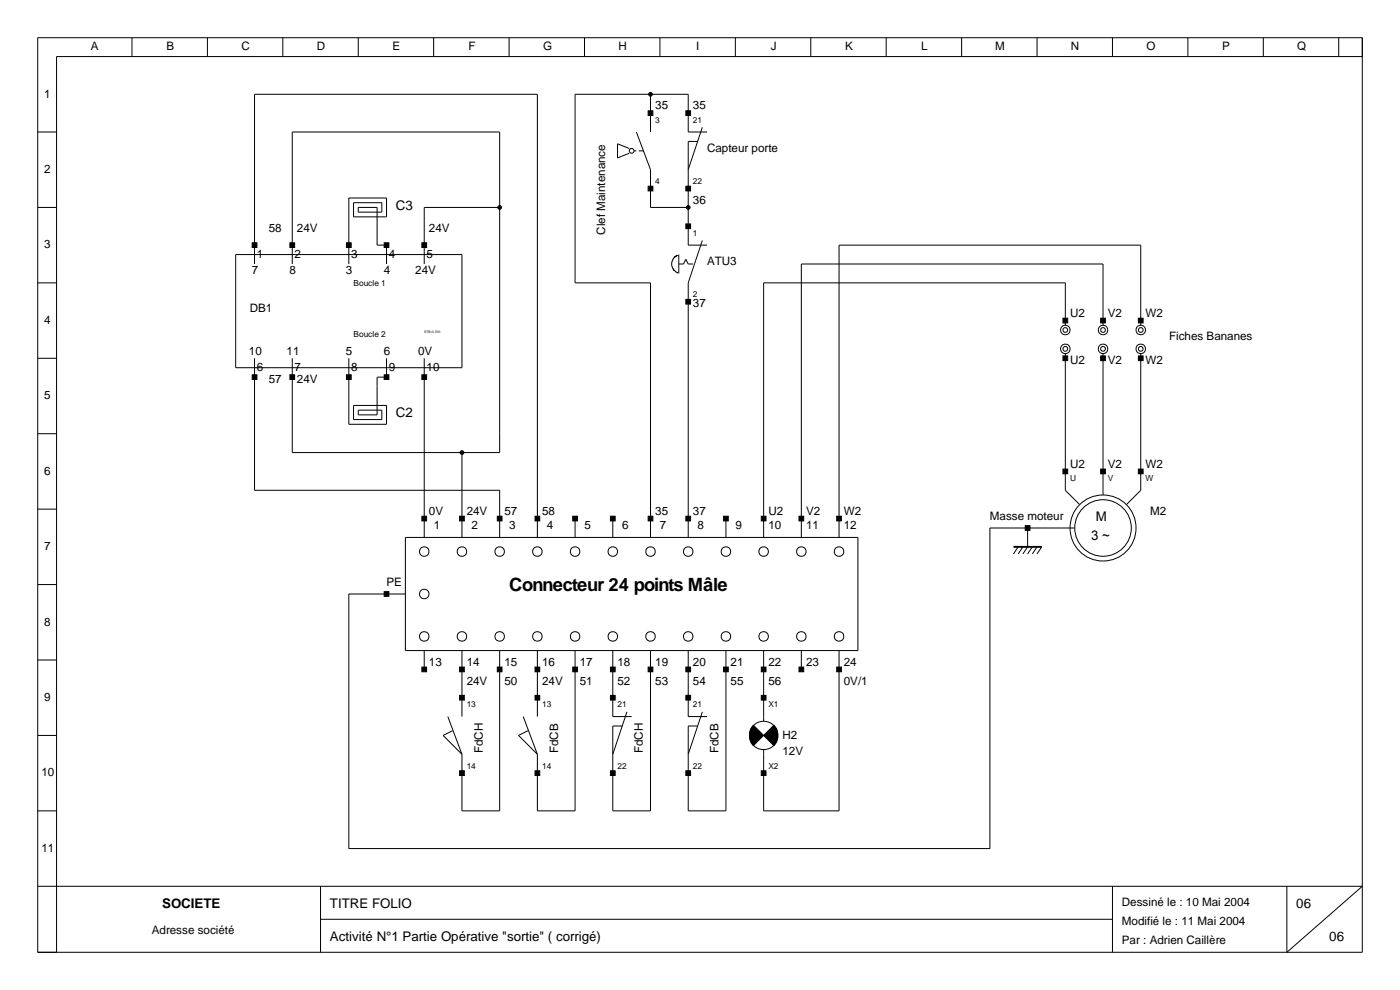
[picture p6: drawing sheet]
<svg xmlns="http://www.w3.org/2000/svg" width="297mm" height="210mm" viewBox="0 0 297 210" stroke-linecap="round" stroke-linejoin="round" font-family="sans-serif">
<g fill="none" stroke="#000" stroke-width=".21">
<path d="M8 8h281v194h-281zM28 8v4M44 8v4M60 8v4M76 8v4M92 8v4M108 8v4M124 8v4M140 8v4M156 8v4M172 8v4M188 8v4"/>
<path d="M204 8v4M220 8v4M236 8v4M252 8v4M268 8v4M284 8v4M289 12h-277v190M8 28h4M133.5 31.5l-2.5-1v3l2.5-1M134.5 32h.5M135 28l3 8v8h8M135.5 32h1"/>
<path d="M138 20v8M148 30h-2v22h4M149 27l-3 9M150 28h-4v-8h-24v40h16v54M8 44h4M50 54h48v24h-48zM54 56v-36h60v94M62 56v-28h44v68h-44v-20M74 56v-14h8v4h-7v-3h6v2h-5v-1h4v8h2v4M106 44h-16v12M143.8 54.1l-.2 .1a2.03 2.03 0 0 0-1.1 1.9 2.03 2.03 0 0 0 1.3 1.8M144 56h1l.5-1 .5 1h1"/>
<path d="M144 54v4M149 51l-3 9v54M8 60h4M8 76h4M54 76v28h52v10M74 76v14h8v-4h-7v3h6v-2h-5v1h4v-8h2v-4M90 76v38M226 69v-9h-64v54M226 75v29l3 3M234 69v-13h-64v58M234 75v30M242 69v-17h-64v62"/>
<path d="M242 75v29l-3 3M8 92h4M98 96v18M8 108h4M86 114h96v24h-96zM122 110v4M130 110v4M154 110v4M216 116l-1 1.5M217 116l-1 1.5M218 112v4l-1 1.5M219 116l-1 1.5"/>
<path d="M220 116l-1 1.5M221 116l-1 1.5M228 112h-18v68h-136v-54h12M8 124h4M90 138v4M98 138v14M106 138v34h-8v-12M114 138v14M122 138v34h-8v-12M130 138v14h4M138 138v34h-8v-18h2M146 138v14h4"/>
<path d="M154 138v34h-8v-18h2M162 138v15M170 138v4M178 138v34h-16v-13M8 140h4M8 156h4M95 152l3 8M96 155l-2 1 4 4M111 152l3 8M112 155l-2 1 4 4M133 151l-3 9M149 151l-3 9"/>
<path d="M162 153a3 3 0 0 0-3 3 3 3 0 0 0 3 3M162 153a3 3 0 0 1 3 3 3 3 0 0 1-3 3M8 172h4M8 188h281l-16 14v-14M68 188v14M68 195h168M236 188v14"/>
<circle cx="134" cy="32" r=".51"/>
<circle cx="226" cy="70" r="1.01"/>
<circle cx="226" cy="74" r="1.01"/>
<circle cx="226" cy="70" r=".51"/>
<circle cx="226" cy="74" r=".51"/>
<circle cx="234" cy="70" r="1.01"/>
<circle cx="234" cy="74" r="1.01"/>
<circle cx="234" cy="70" r=".51"/>
<circle cx="234" cy="74" r=".51"/>
<circle cx="242" cy="70" r="1.01"/>
<circle cx="242" cy="74" r="1.01"/>
<circle cx="242" cy="70" r=".51"/>
<circle cx="242" cy="74" r=".51"/>
<circle cx="90" cy="117" r="1.01"/>
<circle cx="98" cy="117" r="1.01"/>
<circle cx="106" cy="117" r="1.01"/>
<circle cx="114" cy="117" r="1.01"/>
<circle cx="122" cy="117" r="1.01"/>
<circle cx="130" cy="117" r="1.01"/>
<circle cx="138" cy="117" r="1.01"/>
<circle cx="146" cy="117" r="1.01"/>
<circle cx="154" cy="117" r="1.01"/>
<circle cx="162" cy="117" r="1.01"/>
<circle cx="170" cy="117" r="1.01"/>
<circle cx="178" cy="117" r="1.01"/>
<circle cx="234" cy="112" r="6"/>
<circle cx="234" cy="112" r="7"/>
<circle cx="90" cy="135" r="1.01"/>
<circle cx="90" cy="126" r="1.01"/>
<circle cx="98" cy="135" r="1.01"/>
<circle cx="106" cy="135" r="1.01"/>
<circle cx="114" cy="135" r="1.01"/>
<circle cx="122" cy="135" r="1.01"/>
<circle cx="130" cy="135" r="1.01"/>
<circle cx="138" cy="135" r="1.01"/>
<circle cx="146" cy="135" r="1.01"/>
<circle cx="154" cy="135" r="1.01"/>
<circle cx="162" cy="135" r="1.01"/>
<circle cx="170" cy="135" r="1.01"/>
<circle cx="178" cy="135" r="1.01"/>
</g>
<g fill="#000" stroke="#000" stroke-width=".21">
<path d="M137.5 23.5h1v1h-1zM145.5 23.5h1v1h-1zM53.5 51.5h1v1h-1zM61.5 51.5h1v1h-1zM73.5 51.5h1v1h-1zM81.5 51.5h1v1h-1zM89.5 51.5h1v1h-1zM137.5 39.5h1v1h-1zM145.5 39.5h1v1h-1zM145.5 47.5h1v1h-1zM145.5 63.5h1v1h-1zM225.5 75.5h1v1h-1z"/>
<path d="M225.5 67.5h1v1h-1zM233.5 75.5h1v1h-1zM233.5 67.5h1v1h-1zM241.5 75.5h1v1h-1zM241.5 67.5h1v1h-1zM53.5 79.5h1v1h-1zM61.5 79.5h1v1h-1zM73.5 79.5h1v1h-1zM81.5 79.5h1v1h-1zM89.5 79.5h1v1h-1zM89.5 109.5h1v1h-1zM97.5 109.5h1v1h-1z"/>
<path d="M105.5 109.5h1v1h-1zM113.5 109.5h1v1h-1zM121.5 109.5h1v1h-1zM129.5 109.5h1v1h-1zM137.5 109.5h1v1h-1zM145.5 109.5h1v1h-1zM153.5 109.5h1v1h-1zM161.5 109.5h1v1h-1zM169.5 109.5h1v1h-1zM177.5 109.5h1v1h-1zM217.5 111.5h1v1h-1zM225.5 99.5h1v1h-1z"/>
<path d="M233.5 99.5h1v1h-1zM241.5 99.5h1v1h-1zM81.5 125.5h1v1h-1zM89.5 141.5h1v1h-1zM97.5 141.5h1v1h-1zM97.5 147.5h1v1h-1zM105.5 141.5h1v1h-1zM113.5 141.5h1v1h-1zM113.5 147.5h1v1h-1zM121.5 141.5h1v1h-1zM129.5 141.5h1v1h-1zM129.5 147.5h1v1h-1z"/>
<path d="M137.5 141.5h1v1h-1zM145.5 141.5h1v1h-1zM145.5 147.5h1v1h-1zM153.5 141.5h1v1h-1zM159.6 154.1l.3-.2 2.1 2.1-2.1 2.1-.5-.5-.4-1.1 .1-1.4zM161.5 141.5h1v1h-1zM161.5 147.5h1v1h-1zM164.1 153.9l.5 .5 .4 1.1-.1 1.4-.7 1.2-2.2-2.1zM169.5 141.5h1v1h-1zM177.5 141.5h1v1h-1zM97.5 163.5h1v1h-1zM113.5 163.5h1v1h-1z"/>
<path d="M129.5 163.5h1v1h-1zM145.5 163.5h1v1h-1zM161.5 163.5h1v1h-1z"/>
<path d="M137.7 19.8l.3-.2-.4 .4zM138 19.6l.4 .4zM138.4 20l-.4 .4zM137.6 20l.4 .4z"/>
<path d="M105.8 43.7l.2-.1-.4 .4zM106 43.6l.4 .4zM106.4 44l-.4 .4zM105.6 44l.4 .4z"/>
<path d="M145.7 43.8l.3-.2-.4 .4zM146 43.6l.4 .4zM146.4 44l-.4 .4zM145.6 44l.4 .4z"/>
<path d="M97.7 95.8l.3-.2-.4 .4zM98 95.6l.4 .4zM98.4 96l-.4 .4zM97.6 96l.4 .4z"/>
</g>
<path d="M215 116h6" fill="none" stroke="#000" stroke-width=".4"/>
<path d="M137.6 20l.4-.4 .4 .4-.4 .4zM106 43.6l.4 .4-.4 .4-.4-.4zM145.6 44l.4-.4 .4 .4-.4 .4zM97.6 96l.4-.4 .4 .4-.4 .4z" fill="#000"/>
<text font-size="3.9" x="108" y="125.5">Connecteur 24 points Mâle</text>
<g font-size="2.8">
<text x="84" y="44.5">C3</text>
<text x="84" y="88.5">C2</text>
<text x="232.5" y="110.5">M</text>
<text x="231.5" y="114.5">3 ~</text>
<text x="34.4" y="192.5">SOCIETE</text>
<text x="70" y="192.5">TITRE FOLIO</text>
<text x="275" y="192.5">06</text>
<text x="70" y="199.5">Activité N°1 Partie Opérative &quot;sortie&quot; ( corrigé)</text>
<text x="282" y="199.5">06</text>
</g>
<g font-size="2.5">
<text x="19.3" y="10.7">A</text>
<text x="35.3" y="10.7">B</text>
<text x="51.2" y="10.7">C</text>
<text x="67.2" y="10.7">D</text>
<text x="83.3" y="10.7">E</text>
<text x="99.4" y="10.7">F</text>
<text x="115.2" y="10.7">G</text>
<text x="131.2" y="10.7">H</text>
<text x="147.7" y="10.7">I</text>
<text x="163.5" y="10.7">J</text>
<text x="179.3" y="10.7">K</text>
<text x="195.4" y="10.7">L</text>
<text x="211.1" y="10.7">M</text>
<text x="227.2" y="10.7">N</text>
<text x="243.2" y="10.7">O</text>
<text x="259.3" y="10.7">P</text>
<text x="275.2" y="10.7">Q</text>
<text x="9.4" y="20.7">1</text>
<text x="139" y="23.2">35</text>
<text x="147" y="23.2">35</text>
<text x="150" y="32.2">Capteur porte</text>
<text x="9.4" y="36.7">2</text>
<text x="147" y="43.2">36</text>
<text x="9.4" y="52.7">3</text>
<text x="57" y="49.2">58</text>
<text x="63" y="49.2">24V</text>
<text x="91" y="49.2">24V</text>
<text x="128.4" y="49.8" transform="rotate(-90 128.4 49.8)">Clef Maintenance</text>
<text x="53.4" y="58.2">7</text>
<text x="54.5" y="54.7">1</text>
<text x="61.4" y="58.2">8</text>
<text x="62.5" y="54.7">2</text>
<text x="73.4" y="58.2">3</text>
<text x="74.5" y="54.7">3</text>
<text x="81.4" y="58.2">4</text>
<text x="82.5" y="54.7">4</text>
<text x="88.1" y="58.2">24V</text>
<text x="90.5" y="54.7">5</text>
<text x="150" y="56.2">ATU3</text>
<text x="147" y="65.2">37</text>
<text x="9.4" y="68.7">4</text>
<text x="53" y="66.2">DB1</text>
<text x="227" y="67.2">U2</text>
<text x="235" y="67.2">V2</text>
<text x="243" y="67.2">W2</text>
<text x="52.8" y="75.2">10</text>
<text x="60.8" y="75.2">11</text>
<text x="73.4" y="75.2">5</text>
<text x="81.4" y="75.2">6</text>
<text x="88.7" y="75.2">0V</text>
<text x="227" y="77.2">U2</text>
<text x="235" y="77.2">V2</text>
<text x="243" y="77.2">W2</text>
<text x="248" y="72.2">Fiches Bananes</text>
<text x="54.5" y="78.7">6</text>
<text x="57" y="81.2">57</text>
<text x="62.5" y="78.7">7</text>
<text x="63" y="81.2">24V</text>
<text x="74.5" y="78.7">8</text>
<text x="82.5" y="78.7">9</text>
<text x="90.5" y="78.7">10</text>
<text x="9.4" y="84.7">5</text>
<text x="9.4" y="100.7">6</text>
<text x="227" y="99.2">U2</text>
<text x="235" y="99.2">V2</text>
<text x="243" y="99.2">W2</text>
<text x="91" y="109.2">0V</text>
<text x="92" y="112.2">1</text>
<text x="99" y="109.2">24V</text>
<text x="100" y="112.2">2</text>
<text x="107" y="109.2">57</text>
<text x="108" y="112.2">3</text>
<text x="115" y="109.2">58</text>
<text x="116" y="112.2">4</text>
<text x="124" y="112.2">5</text>
<text x="132" y="112.2">6</text>
<text x="139" y="109.2">35</text>
<text x="140" y="112.2">7</text>
<text x="147" y="109.2">37</text>
<text x="148" y="112.2">8</text>
<text x="156" y="112.2">9</text>
<text x="163" y="112.2">10</text>
<text x="163" y="109.2">U2</text>
<text x="171" y="112.2">11</text>
<text x="171" y="109.2">V2</text>
<text x="179" y="112.2">12</text>
<text x="179" y="109.2">W2</text>
<text x="210" y="110.2">Masse moteur</text>
<text x="244" y="109.2">M2</text>
<text x="9.4" y="116.7">7</text>
<text x="82" y="124.2">PE</text>
<text x="9.4" y="132.7">8</text>
<text x="91" y="141.2">13</text>
<text x="99" y="141.2">14</text>
<text x="107" y="141.2">15</text>
<text x="115" y="141.2">16</text>
<text x="123" y="141.2">17</text>
<text x="131" y="141.2">18</text>
<text x="139" y="141.2">19</text>
<text x="147" y="141.2">20</text>
<text x="155" y="141.2">21</text>
<text x="163" y="141.2">22</text>
<text x="171" y="141.2">23</text>
<text x="179" y="141.2">24</text>
<text x="9.4" y="148.7">9</text>
<text x="99" y="145.2">24V</text>
<text x="107" y="145.2">50</text>
<text x="115" y="145.2">24V</text>
<text x="123" y="145.2">51</text>
<text x="131" y="145.2">52</text>
<text x="139" y="145.2">53</text>
<text x="147" y="145.2">54</text>
<text x="155" y="145.2">55</text>
<text x="163" y="145.2">56</text>
<text x="179" y="145.2">0V/1</text>
<text x="102.4" y="159.8" transform="rotate(-90 102.4 159.8)">FdCH</text>
<text x="118.4" y="159.8" transform="rotate(-90 118.4 159.8)">FdCB</text>
<text x="136.4" y="159.8" transform="rotate(-90 136.4 159.8)">FdCH</text>
<text x="152.4" y="159.8" transform="rotate(-90 152.4 159.8)">FdCB</text>
<text x="166" y="156.7">H2</text>
<text x="166" y="160.2">12V</text>
<text x="8.8" y="164.7">10</text>
<text x="8.8" y="180.7">11</text>
<text x="238" y="192.2">Dessiné le : 10 Mai 2004</text>
<text x="238" y="196.2">Modifié le : 11 Mai 2004</text>
<text x="32.2" y="198.2">Adresse société</text>
<text x="238" y="200.2">Par : Adrien Caillère</text>
</g>
<g font-size="1.8">
<text x="139" y="26.1">3</text>
<text x="147" y="26.1">21</text>
<text x="139" y="39.1">4</text>
<text x="147" y="39.1">22</text>
<text x="147" y="50.1">1</text>
<text x="75" y="60.6">Boucle 1</text>
<text x="147" y="63.1">2</text>
<text x="75" y="71.6">Boucle 2</text>
<text x="227" y="102.1">U</text>
<text x="235" y="102.1">V</text>
<text x="243" y="102.1">W</text>
<text x="99" y="150.1">13</text>
<text x="115" y="150.1">13</text>
<text x="131" y="150.1">21</text>
<text x="147" y="150.1">21</text>
<text x="163" y="150.1">X1</text>
<text x="99" y="163.1">14</text>
<text x="115" y="163.1">14</text>
<text x="131" y="163.1">22</text>
<text x="147" y="163.1">22</text>
<text x="163" y="163.1">X2</text>
</g>
<text font-size=".7" x="90" y="70.6">STB-0-700</text>
</svg>
